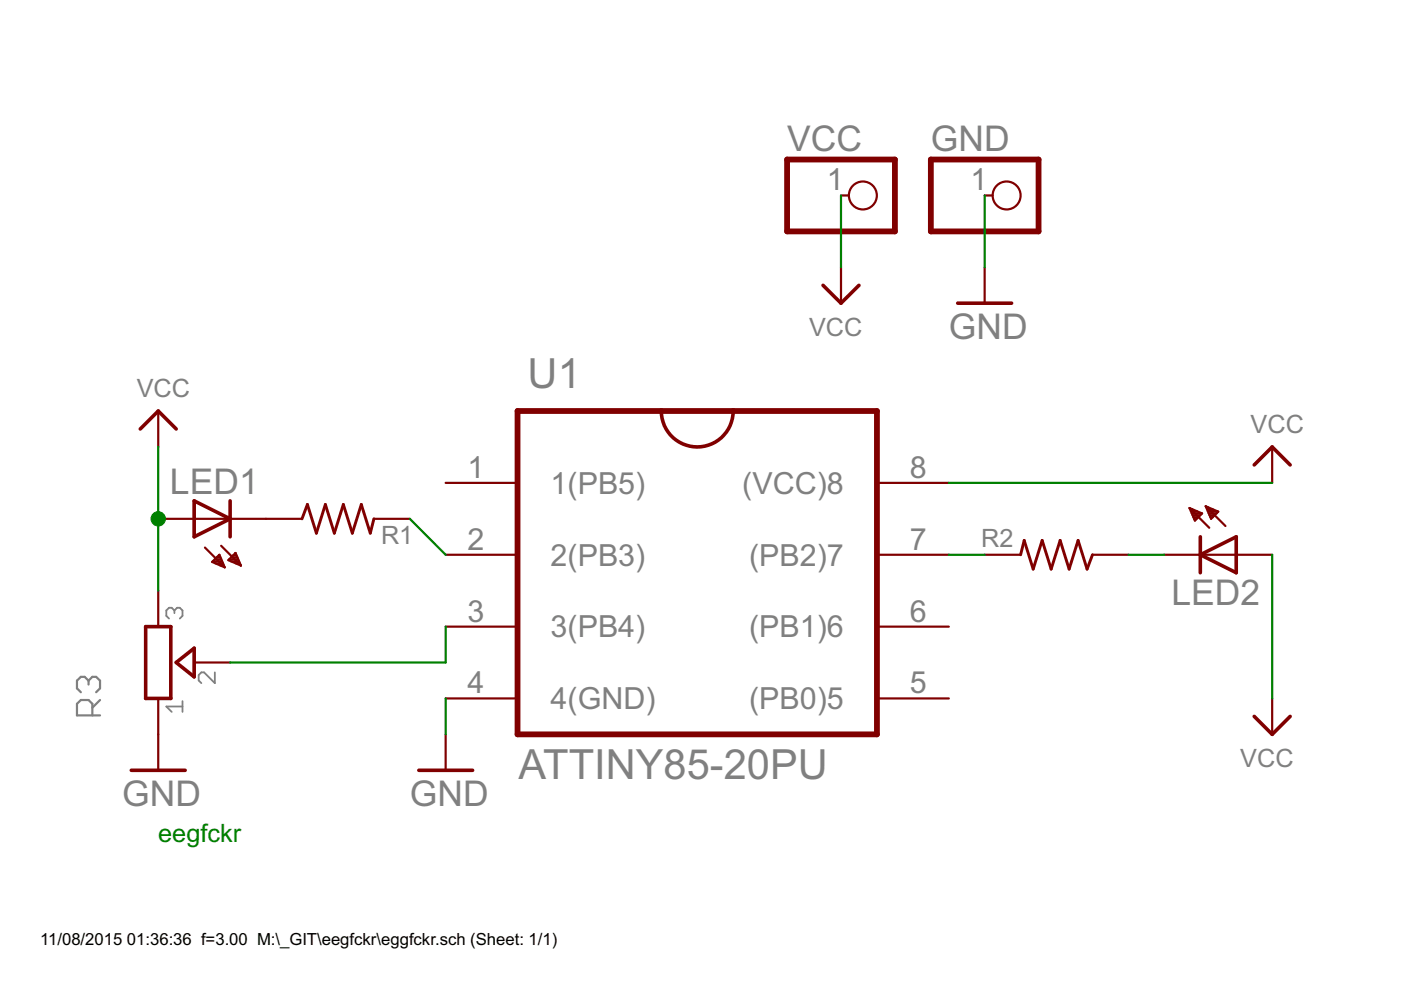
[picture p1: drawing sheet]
<?xml version="1.0" encoding="utf-8"?>
<!DOCTYPE eagle SYSTEM "eagle.dtd">
<!--
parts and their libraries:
eggfckr: Shamelessly taken from the Adafruit Eagle library (public domain) ... thanks!
microbuilder: This work is placed in the public domain, and may be freely used for commercial and non-commercial work with the following conditions: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
-->
<eagle version="7.2.0">
<drawing>
<settings>
<setting alwaysvectorfont="no"/>
<setting verticaltext="up"/>
</settings>
<grid distance="0.1" unitdist="inch" unit="inch" style="lines" multiple="1" display="no" altdistance="0.01" altunitdist="inch" altunit="inch"/>
<schematic xreflabel="%F%N/%S.%C%R" xrefpart="/%S.%C%R">
<libraries>
<library name="adafruit">
<symbols>
<symbol name="R-US">
<wire x1="-2.54" y1="0" x2="-2.159" y2="1.016" width="0.2032" layer="94"/>
<wire x1="-2.159" y1="1.016" x2="-1.524" y2="-1.016" width="0.2032" layer="94"/>
<wire x1="-1.524" y1="-1.016" x2="-0.889" y2="1.016" width="0.2032" layer="94"/>
<wire x1="-0.889" y1="1.016" x2="-0.254" y2="-1.016" width="0.2032" layer="94"/>
<wire x1="-0.254" y1="-1.016" x2="0.381" y2="1.016" width="0.2032" layer="94"/>
<wire x1="0.381" y1="1.016" x2="1.016" y2="-1.016" width="0.2032" layer="94"/>
<wire x1="1.016" y1="-1.016" x2="1.651" y2="1.016" width="0.2032" layer="94"/>
<wire x1="1.651" y1="1.016" x2="2.286" y2="-1.016" width="0.2032" layer="94"/>
<wire x1="2.286" y1="-1.016" x2="2.54" y2="0" width="0.2032" layer="94"/>
<text x="-3.81" y="1.4986" size="1.778" layer="95">&gt;NAME</text>
<text x="-3.81" y="-3.302" size="1.778" layer="96">&gt;VALUE</text>
<pin name="2" x="5.08" y="0" visible="off" length="short" direction="pas" swaplevel="1" rot="R180"/>
<pin name="1" x="-5.08" y="0" visible="off" length="short" direction="pas" swaplevel="1"/>
</symbol>
<symbol name="LED">
<wire x1="1.27" y1="0" x2="0" y2="-2.54" width="0.254" layer="94"/>
<wire x1="0" y1="-2.54" x2="-1.27" y2="0" width="0.254" layer="94"/>
<wire x1="1.27" y1="-2.54" x2="0" y2="-2.54" width="0.254" layer="94"/>
<wire x1="0" y1="-2.54" x2="-1.27" y2="-2.54" width="0.254" layer="94"/>
<wire x1="1.27" y1="0" x2="0" y2="0" width="0.254" layer="94"/>
<wire x1="0" y1="0" x2="-1.27" y2="0" width="0.254" layer="94"/>
<wire x1="0" y1="0" x2="0" y2="-2.54" width="0.1524" layer="94"/>
<wire x1="-2.032" y1="-0.762" x2="-3.429" y2="-2.159" width="0.1524" layer="94"/>
<wire x1="-1.905" y1="-1.905" x2="-3.302" y2="-3.302" width="0.1524" layer="94"/>
<text x="3.556" y="-4.572" size="1.778" layer="95" rot="R90">&gt;NAME</text>
<text x="5.715" y="-4.572" size="1.778" layer="96" rot="R90">&gt;VALUE</text>
<pin name="C" x="0" y="-5.08" visible="off" length="short" direction="pas" rot="R90"/>
<pin name="A" x="0" y="2.54" visible="off" length="short" direction="pas" rot="R270"/>
<polygon width="0.1524" layer="94">
<vertex x="-3.429" y="-2.159"/>
<vertex x="-3.048" y="-1.27"/>
<vertex x="-2.54" y="-1.778"/>
</polygon>
<polygon width="0.1524" layer="94">
<vertex x="-3.302" y="-3.302"/>
<vertex x="-2.921" y="-2.413"/>
<vertex x="-2.413" y="-2.921"/>
</polygon>
</symbol>
</symbols>
<devicesets>
<deviceset name="R-US_" prefix="R" uservalue="yes">
<gates>
<gate name="G$1" symbol="R-US" x="0" y="0"/>
</gates>
<devices>
<device name="R0402" package="R0402">
<connects>
<connect gate="G$1" pin="1" pad="1"/>
<connect gate="G$1" pin="2" pad="2"/>
</connects>
<technologies>
<technology name=""/>
</technologies>
</device>
<device name="R0603" package="R0603">
<connects>
<connect gate="G$1" pin="1" pad="1"/>
<connect gate="G$1" pin="2" pad="2"/>
</connects>
<technologies>
<technology name=""/>
</technologies>
</device>
<device name="R0805" package="R0805">
<connects>
<connect gate="G$1" pin="1" pad="1"/>
<connect gate="G$1" pin="2" pad="2"/>
</connects>
<technologies>
<technology name=""/>
</technologies>
</device>
<device name="R0805W" package="R0805W">
<connects>
<connect gate="G$1" pin="1" pad="1"/>
<connect gate="G$1" pin="2" pad="2"/>
</connects>
<technologies>
<technology name=""/>
</technologies>
</device>
<device name="R1005" package="R1005">
<connects>
<connect gate="G$1" pin="1" pad="1"/>
<connect gate="G$1" pin="2" pad="2"/>
</connects>
<technologies>
<technology name=""/>
</technologies>
</device>
<device name="R1206" package="R1206">
<connects>
<connect gate="G$1" pin="1" pad="1"/>
<connect gate="G$1" pin="2" pad="2"/>
</connects>
<technologies>
<technology name=""/>
</technologies>
</device>
<device name="R1206W" package="R1206W">
<connects>
<connect gate="G$1" pin="1" pad="1"/>
<connect gate="G$1" pin="2" pad="2"/>
</connects>
<technologies>
<technology name=""/>
</technologies>
</device>
<device name="R1210" package="R1210">
<connects>
<connect gate="G$1" pin="1" pad="1"/>
<connect gate="G$1" pin="2" pad="2"/>
</connects>
<technologies>
<technology name=""/>
</technologies>
</device>
<device name="R1210W" package="R1210W">
<connects>
<connect gate="G$1" pin="1" pad="1"/>
<connect gate="G$1" pin="2" pad="2"/>
</connects>
<technologies>
<technology name=""/>
</technologies>
</device>
<device name="R2010" package="R2010">
<connects>
<connect gate="G$1" pin="1" pad="1"/>
<connect gate="G$1" pin="2" pad="2"/>
</connects>
<technologies>
<technology name=""/>
</technologies>
</device>
<device name="R2010W" package="R2010W">
<connects>
<connect gate="G$1" pin="1" pad="1"/>
<connect gate="G$1" pin="2" pad="2"/>
</connects>
<technologies>
<technology name=""/>
</technologies>
</device>
<device name="R2012" package="R2012">
<connects>
<connect gate="G$1" pin="1" pad="1"/>
<connect gate="G$1" pin="2" pad="2"/>
</connects>
<technologies>
<technology name=""/>
</technologies>
</device>
<device name="R2012W" package="R2012W">
<connects>
<connect gate="G$1" pin="1" pad="1"/>
<connect gate="G$1" pin="2" pad="2"/>
</connects>
<technologies>
<technology name=""/>
</technologies>
</device>
<device name="R2512" package="R2512">
<connects>
<connect gate="G$1" pin="1" pad="1"/>
<connect gate="G$1" pin="2" pad="2"/>
</connects>
<technologies>
<technology name=""/>
</technologies>
</device>
<device name="R2512W" package="R2512W">
<connects>
<connect gate="G$1" pin="1" pad="1"/>
<connect gate="G$1" pin="2" pad="2"/>
</connects>
<technologies>
<technology name=""/>
</technologies>
</device>
<device name="R3216" package="R3216">
<connects>
<connect gate="G$1" pin="1" pad="1"/>
<connect gate="G$1" pin="2" pad="2"/>
</connects>
<technologies>
<technology name=""/>
</technologies>
</device>
<device name="R3216W" package="R3216W">
<connects>
<connect gate="G$1" pin="1" pad="1"/>
<connect gate="G$1" pin="2" pad="2"/>
</connects>
<technologies>
<technology name=""/>
</technologies>
</device>
<device name="R3225" package="R3225">
<connects>
<connect gate="G$1" pin="1" pad="1"/>
<connect gate="G$1" pin="2" pad="2"/>
</connects>
<technologies>
<technology name=""/>
</technologies>
</device>
<device name="R3225W" package="R3225W">
<connects>
<connect gate="G$1" pin="1" pad="1"/>
<connect gate="G$1" pin="2" pad="2"/>
</connects>
<technologies>
<technology name=""/>
</technologies>
</device>
<device name="R5025" package="R5025">
<connects>
<connect gate="G$1" pin="1" pad="1"/>
<connect gate="G$1" pin="2" pad="2"/>
</connects>
<technologies>
<technology name=""/>
</technologies>
</device>
<device name="R5025W" package="R5025W">
<connects>
<connect gate="G$1" pin="1" pad="1"/>
<connect gate="G$1" pin="2" pad="2"/>
</connects>
<technologies>
<technology name=""/>
</technologies>
</device>
<device name="R6332" package="R6332">
<connects>
<connect gate="G$1" pin="1" pad="1"/>
<connect gate="G$1" pin="2" pad="2"/>
</connects>
<technologies>
<technology name=""/>
</technologies>
</device>
<device name="R6332W" package="R6332W">
<connects>
<connect gate="G$1" pin="1" pad="1"/>
<connect gate="G$1" pin="2" pad="2"/>
</connects>
<technologies>
<technology name=""/>
</technologies>
</device>
<device name="M0805" package="M0805">
<connects>
<connect gate="G$1" pin="1" pad="1"/>
<connect gate="G$1" pin="2" pad="2"/>
</connects>
<technologies>
<technology name=""/>
</technologies>
</device>
<device name="M1206" package="M1206">
<connects>
<connect gate="G$1" pin="1" pad="1"/>
<connect gate="G$1" pin="2" pad="2"/>
</connects>
<technologies>
<technology name=""/>
</technologies>
</device>
<device name="M1406" package="M1406">
<connects>
<connect gate="G$1" pin="1" pad="1"/>
<connect gate="G$1" pin="2" pad="2"/>
</connects>
<technologies>
<technology name=""/>
</technologies>
</device>
<device name="M2012" package="M2012">
<connects>
<connect gate="G$1" pin="1" pad="1"/>
<connect gate="G$1" pin="2" pad="2"/>
</connects>
<technologies>
<technology name=""/>
</technologies>
</device>
<device name="M2309" package="M2309">
<connects>
<connect gate="G$1" pin="1" pad="1"/>
<connect gate="G$1" pin="2" pad="2"/>
</connects>
<technologies>
<technology name=""/>
</technologies>
</device>
<device name="M3216" package="M3216">
<connects>
<connect gate="G$1" pin="1" pad="1"/>
<connect gate="G$1" pin="2" pad="2"/>
</connects>
<technologies>
<technology name=""/>
</technologies>
</device>
<device name="M3516" package="M3516">
<connects>
<connect gate="G$1" pin="1" pad="1"/>
<connect gate="G$1" pin="2" pad="2"/>
</connects>
<technologies>
<technology name=""/>
</technologies>
</device>
<device name="M5923" package="M5923">
<connects>
<connect gate="G$1" pin="1" pad="1"/>
<connect gate="G$1" pin="2" pad="2"/>
</connects>
<technologies>
<technology name=""/>
</technologies>
</device>
<device name="0204/5" package="0204/5">
<connects>
<connect gate="G$1" pin="1" pad="1"/>
<connect gate="G$1" pin="2" pad="2"/>
</connects>
<technologies>
<technology name=""/>
</technologies>
</device>
<device name="0204/7" package="0204/7">
<connects>
<connect gate="G$1" pin="1" pad="1"/>
<connect gate="G$1" pin="2" pad="2"/>
</connects>
<technologies>
<technology name=""/>
</technologies>
</device>
<device name="0207/10" package="0207/10">
<connects>
<connect gate="G$1" pin="1" pad="1"/>
<connect gate="G$1" pin="2" pad="2"/>
</connects>
<technologies>
<technology name=""/>
</technologies>
</device>
<device name="0207/12" package="0207/12">
<connects>
<connect gate="G$1" pin="1" pad="1"/>
<connect gate="G$1" pin="2" pad="2"/>
</connects>
<technologies>
<technology name=""/>
</technologies>
</device>
<device name="0207/15" package="0207/15">
<connects>
<connect gate="G$1" pin="1" pad="1"/>
<connect gate="G$1" pin="2" pad="2"/>
</connects>
<technologies>
<technology name=""/>
</technologies>
</device>
<device name="0207/2V" package="0207/2V">
<connects>
<connect gate="G$1" pin="1" pad="1"/>
<connect gate="G$1" pin="2" pad="2"/>
</connects>
<technologies>
<technology name=""/>
</technologies>
</device>
<device name="0207/5V" package="0207/5V">
<connects>
<connect gate="G$1" pin="1" pad="1"/>
<connect gate="G$1" pin="2" pad="2"/>
</connects>
<technologies>
<technology name=""/>
</technologies>
</device>
<device name="0207/7" package="0207/7">
<connects>
<connect gate="G$1" pin="1" pad="1"/>
<connect gate="G$1" pin="2" pad="2"/>
</connects>
<technologies>
<technology name=""/>
</technologies>
</device>
<device name="0309/10" package="0309/10">
<connects>
<connect gate="G$1" pin="1" pad="1"/>
<connect gate="G$1" pin="2" pad="2"/>
</connects>
<technologies>
<technology name=""/>
</technologies>
</device>
<device name="0309/12" package="0309/12">
<connects>
<connect gate="G$1" pin="1" pad="1"/>
<connect gate="G$1" pin="2" pad="2"/>
</connects>
<technologies>
<technology name=""/>
</technologies>
</device>
<device name="0411/12" package="0411/12">
<connects>
<connect gate="G$1" pin="1" pad="1"/>
<connect gate="G$1" pin="2" pad="2"/>
</connects>
<technologies>
<technology name=""/>
</technologies>
</device>
<device name="0411/15" package="0411/15">
<connects>
<connect gate="G$1" pin="1" pad="1"/>
<connect gate="G$1" pin="2" pad="2"/>
</connects>
<technologies>
<technology name=""/>
</technologies>
</device>
<device name="0411/3V" package="0411V">
<connects>
<connect gate="G$1" pin="1" pad="1"/>
<connect gate="G$1" pin="2" pad="2"/>
</connects>
<technologies>
<technology name=""/>
</technologies>
</device>
<device name="0414/15" package="0414/15">
<connects>
<connect gate="G$1" pin="1" pad="1"/>
<connect gate="G$1" pin="2" pad="2"/>
</connects>
<technologies>
<technology name=""/>
</technologies>
</device>
<device name="0414/5V" package="0414V">
<connects>
<connect gate="G$1" pin="1" pad="1"/>
<connect gate="G$1" pin="2" pad="2"/>
</connects>
<technologies>
<technology name=""/>
</technologies>
</device>
<device name="0617/17" package="0617/17">
<connects>
<connect gate="G$1" pin="1" pad="1"/>
<connect gate="G$1" pin="2" pad="2"/>
</connects>
<technologies>
<technology name=""/>
</technologies>
</device>
<device name="0617/22" package="0617/22">
<connects>
<connect gate="G$1" pin="1" pad="1"/>
<connect gate="G$1" pin="2" pad="2"/>
</connects>
<technologies>
<technology name=""/>
</technologies>
</device>
<device name="0617/5V" package="0617V">
<connects>
<connect gate="G$1" pin="1" pad="1"/>
<connect gate="G$1" pin="2" pad="2"/>
</connects>
<technologies>
<technology name=""/>
</technologies>
</device>
<device name="0922/22" package="0922/22">
<connects>
<connect gate="G$1" pin="1" pad="1"/>
<connect gate="G$1" pin="2" pad="2"/>
</connects>
<technologies>
<technology name=""/>
</technologies>
</device>
<device name="0613/5V" package="P0613V">
<connects>
<connect gate="G$1" pin="1" pad="1"/>
<connect gate="G$1" pin="2" pad="2"/>
</connects>
<technologies>
<technology name=""/>
</technologies>
</device>
<device name="0613/15" package="P0613/15">
<connects>
<connect gate="G$1" pin="1" pad="1"/>
<connect gate="G$1" pin="2" pad="2"/>
</connects>
<technologies>
<technology name=""/>
</technologies>
</device>
<device name="0817/22" package="P0817/22">
<connects>
<connect gate="G$1" pin="1" pad="1"/>
<connect gate="G$1" pin="2" pad="2"/>
</connects>
<technologies>
<technology name=""/>
</technologies>
</device>
<device name="0817/7V" package="P0817V">
<connects>
<connect gate="G$1" pin="1" pad="1"/>
<connect gate="G$1" pin="2" pad="2"/>
</connects>
<technologies>
<technology name=""/>
</technologies>
</device>
<device name="V234/12" package="V234/12">
<connects>
<connect gate="G$1" pin="1" pad="1"/>
<connect gate="G$1" pin="2" pad="2"/>
</connects>
<technologies>
<technology name=""/>
</technologies>
</device>
<device name="V235/17" package="V235/17">
<connects>
<connect gate="G$1" pin="1" pad="1"/>
<connect gate="G$1" pin="2" pad="2"/>
</connects>
<technologies>
<technology name=""/>
</technologies>
</device>
<device name="V526-0" package="V526-0">
<connects>
<connect gate="G$1" pin="1" pad="1"/>
<connect gate="G$1" pin="2" pad="2"/>
</connects>
<technologies>
<technology name=""/>
</technologies>
</device>
<device name="MELF0102AX" package="MINI_MELF-0102AX">
<connects>
<connect gate="G$1" pin="1" pad="1"/>
<connect gate="G$1" pin="2" pad="2"/>
</connects>
<technologies>
<technology name=""/>
</technologies>
</device>
<device name="0922V" package="0922V">
<connects>
<connect gate="G$1" pin="1" pad="1"/>
<connect gate="G$1" pin="2" pad="2"/>
</connects>
<technologies>
<technology name=""/>
</technologies>
</device>
<device name="MELF0102R" package="MINI_MELF-0102R">
<connects>
<connect gate="G$1" pin="1" pad="1"/>
<connect gate="G$1" pin="2" pad="2"/>
</connects>
<technologies>
<technology name=""/>
</technologies>
</device>
<device name="MELF0102W" package="MINI_MELF-0102W">
<connects>
<connect gate="G$1" pin="1" pad="1"/>
<connect gate="G$1" pin="2" pad="2"/>
</connects>
<technologies>
<technology name=""/>
</technologies>
</device>
<device name="MELF0204R" package="MINI_MELF-0204R">
<connects>
<connect gate="G$1" pin="1" pad="1"/>
<connect gate="G$1" pin="2" pad="2"/>
</connects>
<technologies>
<technology name=""/>
</technologies>
</device>
<device name="MELF0204W" package="MINI_MELF-0204W">
<connects>
<connect gate="G$1" pin="1" pad="1"/>
<connect gate="G$1" pin="2" pad="2"/>
</connects>
<technologies>
<technology name=""/>
</technologies>
</device>
<device name="MELF0207R" package="MINI_MELF-0207R">
<connects>
<connect gate="G$1" pin="1" pad="1"/>
<connect gate="G$1" pin="2" pad="2"/>
</connects>
<technologies>
<technology name=""/>
</technologies>
</device>
<device name="MELF0207W" package="MINI_MELF-0207W">
<connects>
<connect gate="G$1" pin="1" pad="1"/>
<connect gate="G$1" pin="2" pad="2"/>
</connects>
<technologies>
<technology name=""/>
</technologies>
</device>
<device name="RDH/15" package="RDH/15">
<connects>
<connect gate="G$1" pin="1" pad="1"/>
<connect gate="G$1" pin="2" pad="2"/>
</connects>
<technologies>
<technology name=""/>
</technologies>
</device>
<device name="0204/2V" package="0204V">
<connects>
<connect gate="G$1" pin="1" pad="1"/>
<connect gate="G$1" pin="2" pad="2"/>
</connects>
<technologies>
<technology name=""/>
</technologies>
</device>
<device name="0309/V" package="0309V">
<connects>
<connect gate="G$1" pin="1" pad="1"/>
<connect gate="G$1" pin="2" pad="2"/>
</connects>
<technologies>
<technology name=""/>
</technologies>
</device>
<device name="FLIPFLOP" package="0805-THM">
<connects>
<connect gate="G$1" pin="1" pad="1"/>
<connect gate="G$1" pin="2" pad="2"/>
</connects>
<technologies>
<technology name=""/>
</technologies>
</device>
<device name="FLIPFLOP7" package="0805-THM-7">
<connects>
<connect gate="G$1" pin="1" pad="1"/>
<connect gate="G$1" pin="2" pad="2"/>
</connects>
<technologies>
<technology name=""/>
</technologies>
</device>
<device name="0207/9" package="0207/9">
<connects>
<connect gate="G$1" pin="1" pad="1"/>
<connect gate="G$1" pin="2" pad="2"/>
</connects>
<technologies>
<technology name=""/>
</technologies>
</device>
</devices>
</deviceset>
<deviceset name="LED" prefix="LED" uservalue="yes">
<gates>
<gate name="G$1" symbol="LED" x="0" y="0"/>
</gates>
<devices>
<device name="SMT1206" package="1206">
<connects>
<connect gate="G$1" pin="A" pad="A"/>
<connect gate="G$1" pin="C" pad="C"/>
</connects>
<technologies>
<technology name=""/>
</technologies>
</device>
<device name="LD260" package="LD260">
<connects>
<connect gate="G$1" pin="A" pad="A"/>
<connect gate="G$1" pin="C" pad="K"/>
</connects>
<technologies>
<technology name=""/>
</technologies>
</device>
<device name="SQR2X5" package="LED2X5">
<connects>
<connect gate="G$1" pin="A" pad="A"/>
<connect gate="G$1" pin="C" pad="K"/>
</connects>
<technologies>
<technology name=""/>
</technologies>
</device>
<device name="3MM" package="LED3MM">
<connects>
<connect gate="G$1" pin="A" pad="A"/>
<connect gate="G$1" pin="C" pad="K"/>
</connects>
<technologies>
<technology name=""/>
</technologies>
</device>
<device name="5MM" package="LED5MM">
<connects>
<connect gate="G$1" pin="A" pad="A"/>
<connect gate="G$1" pin="C" pad="K"/>
</connects>
<technologies>
<technology name=""/>
</technologies>
</device>
<device name="LSU260" package="LSU260">
<connects>
<connect gate="G$1" pin="A" pad="A"/>
<connect gate="G$1" pin="C" pad="K"/>
</connects>
<technologies>
<technology name=""/>
</technologies>
</device>
<device name="LZR181" package="LZR181">
<connects>
<connect gate="G$1" pin="A" pad="A"/>
<connect gate="G$1" pin="C" pad="K"/>
</connects>
<technologies>
<technology name=""/>
</technologies>
</device>
<device name="B152" package="Q62902-B152">
<connects>
<connect gate="G$1" pin="A" pad="A"/>
<connect gate="G$1" pin="C" pad="K"/>
</connects>
<technologies>
<technology name=""/>
</technologies>
</device>
<device name="B153" package="Q62902-B153">
<connects>
<connect gate="G$1" pin="A" pad="A"/>
<connect gate="G$1" pin="C" pad="K"/>
</connects>
<technologies>
<technology name=""/>
</technologies>
</device>
<device name="B155" package="Q62902-B155">
<connects>
<connect gate="G$1" pin="A" pad="A"/>
<connect gate="G$1" pin="C" pad="K"/>
</connects>
<technologies>
<technology name=""/>
</technologies>
</device>
<device name="B156" package="Q62902-B156">
<connects>
<connect gate="G$1" pin="A" pad="A"/>
<connect gate="G$1" pin="C" pad="K"/>
</connects>
<technologies>
<technology name=""/>
</technologies>
</device>
<device name="SFH480" package="SFH480">
<connects>
<connect gate="G$1" pin="A" pad="A"/>
<connect gate="G$1" pin="C" pad="K"/>
</connects>
<technologies>
<technology name=""/>
</technologies>
</device>
<device name="SFH482" package="SFH482">
<connects>
<connect gate="G$1" pin="A" pad="A"/>
<connect gate="G$1" pin="C" pad="K"/>
</connects>
<technologies>
<technology name=""/>
</technologies>
</device>
<device name="SQR5.7X3.2" package="U57X32">
<connects>
<connect gate="G$1" pin="A" pad="A"/>
<connect gate="G$1" pin="C" pad="K"/>
</connects>
<technologies>
<technology name=""/>
</technologies>
</device>
<device name="IRL80A" package="IRL80A">
<connects>
<connect gate="G$1" pin="A" pad="A"/>
<connect gate="G$1" pin="C" pad="K"/>
</connects>
<technologies>
<technology name=""/>
</technologies>
</device>
<device name="P-LCC-2" package="P-LCC-2">
<connects>
<connect gate="G$1" pin="A" pad="A"/>
<connect gate="G$1" pin="C" pad="C"/>
</connects>
<technologies>
<technology name=""/>
</technologies>
</device>
<device name="MINI-TOP" package="OSRAM-MINI-TOP-LED">
<connects>
<connect gate="G$1" pin="A" pad="A"/>
<connect gate="G$1" pin="C" pad="C"/>
</connects>
<technologies>
<technology name=""/>
</technologies>
</device>
<device name="SIDELED" package="OSRAM-SIDELED">
<connects>
<connect gate="G$1" pin="A" pad="A"/>
<connect gate="G$1" pin="C" pad="C"/>
</connects>
<technologies>
<technology name=""/>
</technologies>
</device>
<device name="SMART-LED" package="SMART-LED">
<connects>
<connect gate="G$1" pin="A" pad="A"/>
<connect gate="G$1" pin="C" pad="B"/>
</connects>
<technologies>
<technology name=""/>
</technologies>
</device>
<device name="P-LCC-2-BACK" package="P-LCC-2-TOPLED-RG">
<connects>
<connect gate="G$1" pin="A" pad="A"/>
<connect gate="G$1" pin="C" pad="C"/>
</connects>
<technologies>
<technology name=""/>
</technologies>
</device>
<device name="MICRO-SIDELED" package="MICRO-SIDELED">
<connects>
<connect gate="G$1" pin="A" pad="A"/>
<connect gate="G$1" pin="C" pad="C"/>
</connects>
<technologies>
<technology name=""/>
</technologies>
</device>
<device name="P-LCC-4" package="P-LCC-4">
<connects>
<connect gate="G$1" pin="A" pad="A"/>
<connect gate="G$1" pin="C" pad="C@4"/>
</connects>
<technologies>
<technology name=""/>
</technologies>
</device>
<device name="CHIP-LED0603" package="CHIP-LED0603">
<connects>
<connect gate="G$1" pin="A" pad="A"/>
<connect gate="G$1" pin="C" pad="C"/>
</connects>
<technologies>
<technology name=""/>
</technologies>
</device>
<device name="CHIP-LED0805" package="CHIP-LED0805">
<connects>
<connect gate="G$1" pin="A" pad="A"/>
<connect gate="G$1" pin="C" pad="C"/>
</connects>
<technologies>
<technology name=""/>
</technologies>
</device>
<device name="TOPLED-SANTANA" package="MINI-TOPLED-SANTANA">
<connects>
<connect gate="G$1" pin="A" pad="A"/>
<connect gate="G$1" pin="C" pad="C"/>
</connects>
<technologies>
<technology name=""/>
</technologies>
</device>
<device name="CHIPLED_0805" package="CHIPLED_0805">
<connects>
<connect gate="G$1" pin="A" pad="A"/>
<connect gate="G$1" pin="C" pad="C"/>
</connects>
<technologies>
<technology name=""/>
</technologies>
</device>
<device name="CHIPLED_1206" package="CHIPLED_1206">
<connects>
<connect gate="G$1" pin="A" pad="A"/>
<connect gate="G$1" pin="C" pad="C"/>
</connects>
<technologies>
<technology name=""/>
</technologies>
</device>
<device name="CHIPLED_0603" package="CHIPLED_0603">
<connects>
<connect gate="G$1" pin="A" pad="A"/>
<connect gate="G$1" pin="C" pad="C"/>
</connects>
<technologies>
<technology name=""/>
</technologies>
</device>
<device name="CHIPLED-0603-TTW" package="CHIPLED-0603-TTW">
<connects>
<connect gate="G$1" pin="A" pad="A@1"/>
<connect gate="G$1" pin="C" pad="C@1"/>
</connects>
<technologies>
<technology name=""/>
</technologies>
</device>
<device name="" package="SMARTLED-TTW">
<connects>
<connect gate="G$1" pin="A" pad="A@1"/>
<connect gate="G$1" pin="C" pad="C@1"/>
</connects>
<technologies>
<technology name=""/>
</technologies>
</device>
<device name="SMLK34" package="SMLK34">
<connects>
<connect gate="G$1" pin="A" pad="A"/>
<connect gate="G$1" pin="C" pad="K"/>
</connects>
<technologies>
<technology name=""/>
</technologies>
</device>
</devices>
</deviceset>
</devicesets>
</library>
<library name="ATtami">
<symbols>
<symbol name="GND">
<wire x1="-1.905" y1="0" x2="1.905" y2="0" width="0.254" layer="94"/>
<text x="-2.54" y="-2.54" size="1.778" layer="96">&gt;VALUE</text>
<pin name="GND" x="0" y="2.54" visible="off" length="short" direction="sup" rot="R270"/>
</symbol>
</symbols>
<devicesets>
<deviceset name="GND" prefix="GND">
<gates>
<gate name="1" symbol="GND" x="0" y="0"/>
</gates>
<devices>
<device name="">
<technologies>
<technology name=""/>
</technologies>
</device>
</devices>
</deviceset>
</devicesets>
</library>
<library name="ATTiny Fuse Reset with 12V Charge Pump">
<symbols>
<symbol name="VCC">
<wire x1="-1.27" y1="-1.27" x2="0" y2="0" width="0.254" layer="94"/>
<wire x1="0" y1="0" x2="1.27" y2="-1.27" width="0.254" layer="94"/>
<pin name="VCC" x="0" y="-2.54" visible="off" length="short" direction="sup" rot="R90"/>
<text x="-1.524" y="1.016" size="1.27" layer="96">&gt;VALUE</text>
</symbol>
</symbols>
<devicesets>
<deviceset name="VCC" prefix="P+">
<gates>
<gate name="VCC" symbol="VCC" x="0" y="0"/>
</gates>
<devices>
<device name="">
<technologies>
<technology name=""/>
</technologies>
</device>
</devices>
</deviceset>
</devicesets>
</library>
<library name="Atmel_By_element14_Batch_1-00">
<symbols>
<symbol name="ATTINY85-20PU">
<pin name="(VCC)8" x="17.78" y="5.08" length="middle" direction="pwr" rot="R180"/>
<pin name="2(PB3)" x="-17.78" y="0" length="middle"/>
<pin name="3(PB4)" x="-17.78" y="-5.08" length="middle"/>
<pin name="1(PB5)" x="-17.78" y="5.08" length="middle"/>
<pin name="4(GND)" x="-17.78" y="-10.16" length="middle" direction="pas"/>
<pin name="(PB0)5" x="17.78" y="-10.16" length="middle" rot="R180"/>
<pin name="(PB1)6" x="17.78" y="-5.08" length="middle" rot="R180"/>
<pin name="(PB2)7" x="17.78" y="0" length="middle" rot="R180"/>
<wire x1="-12.7" y1="10.16" x2="-12.7" y2="-12.7" width="0.4064" layer="94"/>
<wire x1="-12.7" y1="-12.7" x2="12.7" y2="-12.7" width="0.4064" layer="94"/>
<wire x1="12.7" y1="-12.7" x2="12.7" y2="10.16" width="0.4064" layer="94"/>
<wire x1="12.7" y1="10.16" x2="2.54" y2="10.16" width="0.4064" layer="94"/>
<text x="-5.6388" y="11.7602" size="2.0828" layer="95" ratio="10" rot="SR0">&gt;NAME</text>
<text x="-5.0038" y="-18.415" size="2.0828" layer="96" ratio="10" rot="SR0">&gt;VALUE</text>
<wire x1="2.54" y1="10.16" x2="-2.54" y2="10.16" width="0.4064" layer="94"/>
<wire x1="-2.54" y1="10.16" x2="-12.7" y2="10.16" width="0.4064" layer="94"/>
<wire x1="2.54" y1="10.16" x2="-2.54" y2="10.16" width="0.254" layer="94" curve="-180"/>
</symbol>
</symbols>
<devicesets>
<deviceset name="ATTINY85-20PU" prefix="U">
<gates>
<gate name="A" symbol="ATTINY85-20PU" x="0" y="0"/>
</gates>
<devices>
<device name="" package="DIP254P762X533-8">
<connects>
<connect gate="A" pin="(PB0)5" pad="5"/>
<connect gate="A" pin="(PB1)6" pad="6"/>
<connect gate="A" pin="(PB2)7" pad="7"/>
<connect gate="A" pin="(VCC)8" pad="8"/>
<connect gate="A" pin="1(PB5)" pad="1"/>
<connect gate="A" pin="2(PB3)" pad="2"/>
<connect gate="A" pin="3(PB4)" pad="3"/>
<connect gate="A" pin="4(GND)" pad="4"/>
</connects>
<technologies>
<technology name="">
<attribute name="MPN" value="ATTINY85-20PU" constant="no"/>
<attribute name="OC_FARNELL" value="1455162" constant="no"/>
<attribute name="OC_NEWARK" value="58M3796" constant="no"/>
<attribute name="PACKAGE" value="PDIP-8" constant="no"/>
<attribute name="SUPPLIER" value="Atmel" constant="no"/>
</technology>
</technologies>
</device>
</devices>
</deviceset>
</devicesets>
</library>
<library name="dp_devices">
<symbols>
<symbol name="POT">
<wire x1="-2.54" y1="-0.889" x2="2.54" y2="-0.889" width="0.254" layer="94"/>
<wire x1="2.54" y1="0.889" x2="-2.54" y2="0.889" width="0.254" layer="94"/>
<wire x1="2.54" y1="-0.889" x2="2.54" y2="0.889" width="0.254" layer="94"/>
<wire x1="-2.54" y1="-0.889" x2="-2.54" y2="0.889" width="0.254" layer="94"/>
<wire x1="0" y1="-1.27" x2="-1.016" y2="-2.54" width="0.254" layer="94"/>
<wire x1="0" y1="-1.27" x2="1.016" y2="-2.54" width="0.254" layer="94"/>
<wire x1="1.016" y1="-2.54" x2="-1.016" y2="-2.54" width="0.254" layer="94"/>
<text x="-3.81" y="4.0386" size="1.778" layer="95" font="vector">&gt;NAME</text>
<text x="-3.81" y="1.778" size="1.778" layer="96" font="vector">&gt;VALUE</text>
<text x="-3.556" y="-1.778" size="1.27" layer="95" font="vector" ratio="10">1</text>
<text x="-1.524" y="-4.064" size="1.27" layer="95" font="vector" ratio="10">2</text>
<text x="3.048" y="-1.778" size="1.27" layer="95" font="vector" ratio="10">3</text>
<pin name="2" x="0" y="-5.08" visible="off" length="short" direction="pas" swaplevel="1" rot="R90"/>
<pin name="1" x="-5.08" y="0" visible="off" length="short" direction="pas" swaplevel="1"/>
<pin name="3" x="5.08" y="0" visible="off" length="short" direction="pas" swaplevel="1" rot="R180"/>
</symbol>
</symbols>
<devicesets>
<deviceset name="TRIMMER" prefix="R" uservalue="yes">
<gates>
<gate name="R" symbol="POT" x="0" y="0"/>
</gates>
<devices>
<device name="-3362P" package="TRIMMER_3362P">
<connects>
<connect gate="R" pin="1" pad="1"/>
<connect gate="R" pin="2" pad="2"/>
<connect gate="R" pin="3" pad="3"/>
</connects>
<technologies>
<technology name=""/>
</technologies>
</device>
<device name="-3306F" package="TRIMMER_3306F">
<connects>
<connect gate="R" pin="1" pad="1"/>
<connect gate="R" pin="2" pad="2"/>
<connect gate="R" pin="3" pad="3"/>
</connects>
<technologies>
<technology name=""/>
</technologies>
</device>
<device name="-3314G" package="TRIMMER_3314G">
<connects>
<connect gate="R" pin="1" pad="1"/>
<connect gate="R" pin="2" pad="2"/>
<connect gate="R" pin="3" pad="3"/>
</connects>
<technologies>
<technology name=""/>
</technologies>
</device>
</devices>
</deviceset>
</devicesets>
</library>
<library name="microbuilder">
<symbols>
<symbol name="PINHD1">
<wire x1="-6.35" y1="-2.54" x2="1.27" y2="-2.54" width="0.4064" layer="94"/>
<wire x1="1.27" y1="-2.54" x2="1.27" y2="2.54" width="0.4064" layer="94"/>
<wire x1="1.27" y1="2.54" x2="-6.35" y2="2.54" width="0.4064" layer="94"/>
<wire x1="-6.35" y1="2.54" x2="-6.35" y2="-2.54" width="0.4064" layer="94"/>
<text x="-6.35" y="3.175" size="1.778" layer="95">&gt;NAME</text>
<text x="-6.35" y="-5.08" size="1.778" layer="96">&gt;VALUE</text>
<pin name="1" x="-2.54" y="0" visible="pad" length="short" direction="pas" function="dot"/>
</symbol>
</symbols>
<devicesets>
<deviceset name="HEADER-1X1" prefix="JP" uservalue="yes">
<gates>
<gate name="G$1" symbol="PINHD1" x="0" y="0"/>
</gates>
<devices>
<device name="" package="1X01_OVAL">
<connects>
<connect gate="G$1" pin="1" pad="1"/>
</connects>
<technologies>
<technology name=""/>
</technologies>
</device>
<device name="ROUND" package="1X01_ROUND">
<connects>
<connect gate="G$1" pin="1" pad="1"/>
</connects>
<technologies>
<technology name=""/>
</technologies>
</device>
<device name="2MM" package="1X01_2MM">
<connects>
<connect gate="G$1" pin="1" pad="1"/>
</connects>
<technologies>
<technology name=""/>
</technologies>
</device>
<device name="2MM_OVAL" package="1X01_2MM_OVAL">
<connects>
<connect gate="G$1" pin="1" pad="1"/>
</connects>
<technologies>
<technology name=""/>
</technologies>
</device>
</devices>
</deviceset>
</devicesets>
</library>
</libraries>
<attributes>
</attributes>
<variantdefs>
</variantdefs>
<classes>
<class number="0" name="default" width="0" drill="0">
</class>
</classes>
<parts>
<part name="P+1" library="ATTiny Fuse Reset with 12V Charge Pump" deviceset="VCC" device=""/>
<part name="LED1" library="adafruit" deviceset="LED" device="3MM"/>
<part name="R2" library="adafruit" deviceset="R-US_" device="0204/7"/>
<part name="U1" library="Atmel_By_element14_Batch_1-00" deviceset="ATTINY85-20PU" device=""/>
<part name="R1" library="adafruit" deviceset="R-US_" device="0204/7"/>
<part name="LED2" library="adafruit" deviceset="LED" device="3MM"/>
<part name="GND2" library="ATtami" deviceset="GND" device=""/>
<part name="P+2" library="ATTiny Fuse Reset with 12V Charge Pump" deviceset="VCC" device=""/>
<part name="GND1" library="ATtami" deviceset="GND" device=""/>
<part name="P+3" library="ATTiny Fuse Reset with 12V Charge Pump" deviceset="VCC" device=""/>
<part name="P+4" library="ATTiny Fuse Reset with 12V Charge Pump" deviceset="VCC" device=""/>
<part name="GND3" library="ATtami" deviceset="GND" device=""/>
<part name="R3" library="dp_devices" deviceset="TRIMMER" device="-3306F"/>
<part name="GND" library="microbuilder" deviceset="HEADER-1X1" device="ROUND"/>
<part name="VCC" library="microbuilder" deviceset="HEADER-1X1" device="ROUND"/>
</parts>
<sheets>
<sheet>
<plain>
<text x="0" y="0" size="1.27" layer="91">eegfckr</text>
</plain>
<instances>
<instance part="P+1" gate="VCC" x="78.74" y="27.94"/>
<instance part="LED1" gate="G$1" x="2.54" y="22.86" rot="R90"/>
<instance part="R2" gate="G$1" x="63.5" y="20.32" smashed="yes" rot="R180">
<attribute name="NAME" x="60.452" y="22.1234" size="1.27" layer="95" rot="R180"/>
<attribute name="VALUE" x="67.31" y="23.622" size="1.778" layer="96" rot="R180"/>
</instance>
<instance part="U1" gate="A" x="38.1" y="20.32" smashed="yes">
<attribute name="NAME" x="26.1112" y="32.0802" size="2.0828" layer="95" ratio="10" rot="SR0"/>
<attribute name="VALUE" x="25.4762" y="4.445" size="2.0828" layer="96" ratio="10" rot="SR0"/>
</instance>
<instance part="R1" gate="G$1" x="12.7" y="22.86" smashed="yes">
<attribute name="NAME" x="15.748" y="21.0566" size="1.27" layer="95"/>
<attribute name="VALUE" x="8.89" y="19.558" size="1.778" layer="96"/>
</instance>
<instance part="LED2" gate="G$1" x="76.2" y="20.32" rot="R270"/>
<instance part="GND2" gate="1" x="0" y="5.08"/>
<instance part="P+2" gate="VCC" x="78.74" y="7.62" rot="R180"/>
<instance part="GND1" gate="1" x="20.32" y="5.08"/>
<instance part="P+3" gate="VCC" x="0" y="30.48"/>
<instance part="P+4" gate="VCC" x="48.26" y="38.1" rot="R180"/>
<instance part="GND3" gate="1" x="58.42" y="38.1"/>
<instance part="R3" gate="R" x="0" y="12.7" rot="R90"/>
<instance part="GND" gate="G$1" x="60.96" y="45.72" smashed="yes">
<attribute name="NAME" x="54.61" y="48.895" size="1.778" layer="95"/>
<attribute name="VALUE" x="54.61" y="40.64" size="1.778" layer="96"/>
</instance>
<instance part="VCC" gate="G$1" x="50.8" y="45.72" smashed="yes">
<attribute name="NAME" x="44.45" y="48.895" size="1.778" layer="95"/>
<attribute name="VALUE" x="44.45" y="40.64" size="1.778" layer="96"/>
</instance>
</instances>
<busses>
</busses>
<nets>
<net name="N$1" class="0">
<segment>
<pinref part="U1" gate="A" pin="(PB2)7"/>
<pinref part="R2" gate="G$1" pin="2"/>
<wire x1="58.42" y1="20.32" x2="55.88" y2="20.32" width="0.1524" layer="91"/>
</segment>
</net>
<net name="N$6" class="0">
<segment>
<pinref part="R1" gate="G$1" pin="1"/>
<pinref part="LED1" gate="G$1" pin="C"/>
</segment>
</net>
<net name="N$7" class="0">
<segment>
<pinref part="R2" gate="G$1" pin="1"/>
<pinref part="LED2" gate="G$1" pin="C"/>
<wire x1="71.12" y1="20.32" x2="68.58" y2="20.32" width="0.1524" layer="91"/>
</segment>
</net>
<net name="GND" class="0">
<segment>
<pinref part="U1" gate="A" pin="4(GND)"/>
<wire x1="20.32" y1="10.16" x2="20.32" y2="7.62" width="0.1524" layer="91"/>
<pinref part="GND1" gate="1" pin="GND"/>
</segment>
<segment>
<pinref part="R3" gate="R" pin="1"/>
<pinref part="GND2" gate="1" pin="GND"/>
</segment>
<segment>
<pinref part="GND3" gate="1" pin="GND"/>
<pinref part="GND" gate="G$1" pin="1"/>
<wire x1="58.42" y1="45.72" x2="58.42" y2="40.64" width="0.1524" layer="91"/>
</segment>
</net>
<net name="VCC" class="0">
<segment>
<pinref part="P+1" gate="VCC" pin="VCC"/>
<pinref part="U1" gate="A" pin="(VCC)8"/>
<wire x1="55.88" y1="25.4" x2="78.74" y2="25.4" width="0.1524" layer="91"/>
</segment>
<segment>
<pinref part="LED2" gate="G$1" pin="A"/>
<pinref part="P+2" gate="VCC" pin="VCC"/>
<wire x1="78.74" y1="20.32" x2="78.74" y2="10.16" width="0.1524" layer="91"/>
</segment>
<segment>
<pinref part="LED1" gate="G$1" pin="A"/>
<pinref part="P+3" gate="VCC" pin="VCC"/>
<wire x1="0" y1="22.86" x2="0" y2="27.94" width="0.1524" layer="91"/>
<wire x1="0" y1="22.86" x2="0" y2="17.78" width="0.1524" layer="91"/>
<junction x="0" y="22.86"/>
<pinref part="R3" gate="R" pin="3"/>
</segment>
<segment>
<pinref part="P+4" gate="VCC" pin="VCC"/>
<pinref part="VCC" gate="G$1" pin="1"/>
<wire x1="48.26" y1="45.72" x2="48.26" y2="40.64" width="0.1524" layer="91"/>
</segment>
</net>
<net name="N$4" class="0">
<segment>
<pinref part="U1" gate="A" pin="2(PB3)"/>
<pinref part="R1" gate="G$1" pin="2"/>
<wire x1="20.32" y1="20.32" x2="17.78" y2="22.86" width="0.1524" layer="91"/>
</segment>
</net>
<net name="N$2" class="0">
<segment>
<pinref part="U1" gate="A" pin="3(PB4)"/>
<wire x1="20.32" y1="12.7" x2="20.32" y2="15.24" width="0.1524" layer="91"/>
<pinref part="R3" gate="R" pin="2"/>
<wire x1="5.08" y1="12.7" x2="20.32" y2="12.7" width="0.1524" layer="91"/>
</segment>
</net>
</nets>
</sheet>
</sheets>
</schematic>
</drawing>
</eagle>
